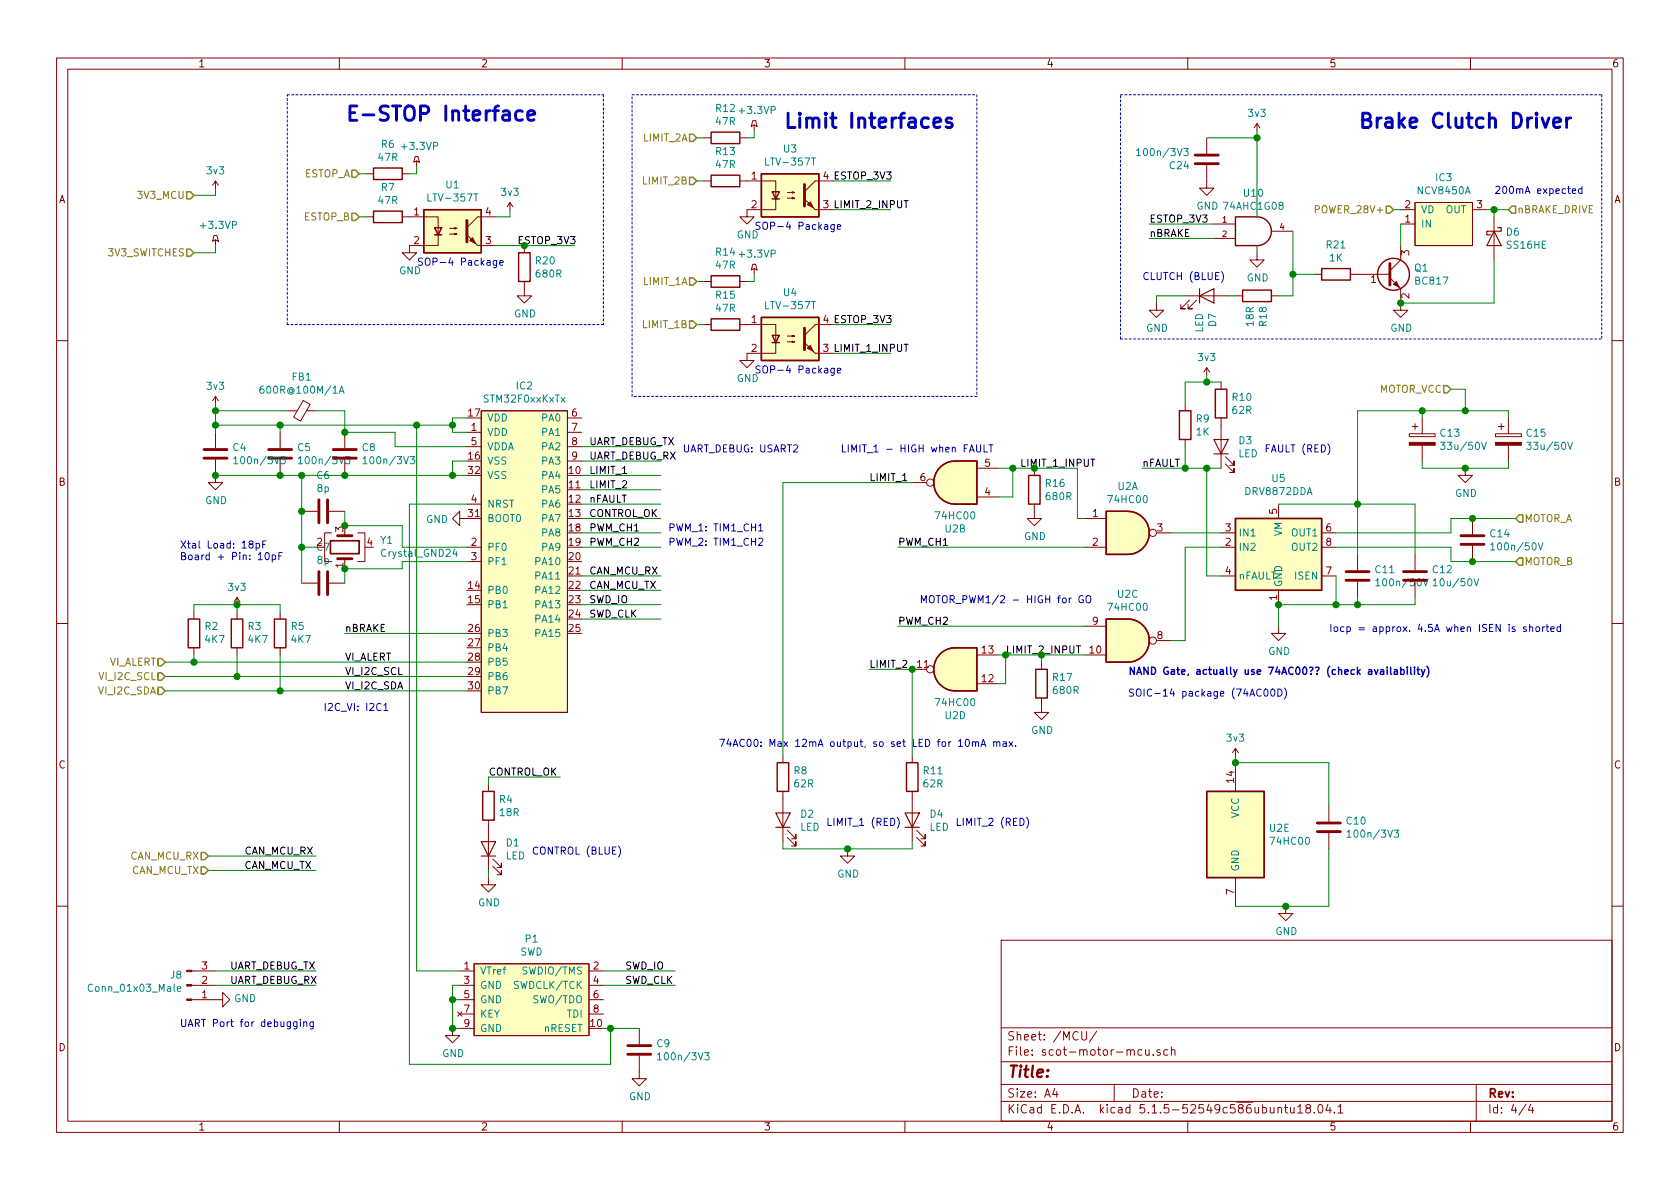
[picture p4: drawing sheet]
EESchema Schematic File Version 4
EELAYER 30 0
EELAYER END
$Descr A4 11693 8268
encoding utf-8
Sheet 4 4
Title ""
Date ""
Rev ""
Comp ""
Comment1 ""
Comment2 ""
Comment3 ""
Comment4 ""
$EndDescr
$Comp
L Driver_Motor:DRV8872DDA U5
U 1 1
P 8900 3800
F 0 "U5" H 8900 4281 50  0000 C CNN
F 1 "DRV8872DDA" H 8900 4190 50  0000 C CNN
F 2 "Package_SO:Texas_HTSOP-8-1EP_3.9x4.9mm_P1.27mm_EP2.95x4.9mm_Mask2.4x3.1mm_ThermalVias" H 9100 3700 50  0001 C CNN
F 3 "http://www.ti.com/lit/ds/symlink/drv8872.pdf" H 8650 4150 50  0001 C CNN
	1    8900 3800
	1    0    0    -1  
$EndComp
Wire Wire Line
	9300 4000 9300 4200
Wire Wire Line
	9300 4200 8900 4200
Text Notes 9250 4400 0    50   ~ 0
Iocp = approx. 4.5A when ISEN is shorted
Text HLabel 10550 3600 2    50   Input ~ 0
MOTOR_A
Text HLabel 10550 3900 2    50   Input ~ 0
MOTOR_B
$Comp
L Device:C C11
U 1 1
P 9450 4000
F 0 "C11" H 9565 4046 50  0000 L CNN
F 1 "100n/50V" H 9565 3955 50  0000 L CNN
F 2 "Capacitor_SMD:C_0603_1608Metric_Pad1.05x0.95mm_HandSolder" H 9488 3850 50  0001 C CNN
F 3 "~" H 9450 4000 50  0001 C CNN
	1    9450 4000
	1    0    0    -1  
$EndComp
$Comp
L Device:C C12
U 1 1
P 9850 4000
F 0 "C12" H 9965 4046 50  0000 L CNN
F 1 "10u/50V" H 9965 3955 50  0000 L CNN
F 2 "Capacitor_SMD:C_1210_3225Metric_Pad1.42x2.65mm_HandSolder" H 9888 3850 50  0001 C CNN
F 3 "~" H 9850 4000 50  0001 C CNN
	1    9850 4000
	1    0    0    -1  
$EndComp
Wire Wire Line
	9850 4150 9850 4200
Wire Wire Line
	9850 4200 9450 4200
Connection ~ 9300 4200
Wire Wire Line
	9450 4150 9450 4200
Connection ~ 9450 4200
Wire Wire Line
	9450 4200 9300 4200
Wire Wire Line
	9450 3850 9450 3500
Wire Wire Line
	9450 3500 9850 3500
Wire Wire Line
	9850 3500 9850 3850
Connection ~ 9450 3500
$Comp
L 74xx:74HC00 U2
U 1 1
P 7850 3700
F 0 "U2" H 7850 4025 50  0000 C CNN
F 1 "74HC00" H 7850 3934 50  0000 C CNN
F 2 "agg:SOIC-14" H 7850 3700 50  0001 C CNN
F 3 "http://www.ti.com/lit/gpn/sn74hc00" H 7850 3700 50  0001 C CNN
	1    7850 3700
	1    0    0    -1  
$EndComp
$Comp
L 74xx:74HC00 U2
U 2 1
P 6650 3350
F 0 "U2" H 6650 3675 50  0000 C CNN
F 1 "74HC00" H 6650 3584 50  0000 C CNN
F 2 "agg:SOIC-14" H 6650 3350 50  0001 C CNN
F 3 "http://www.ti.com/lit/gpn/sn74hc00" H 6650 3350 50  0001 C CNN
	2    6650 3350
	-1   0    0    1   
$EndComp
$Comp
L 74xx:74HC00 U2
U 4 1
P 6650 4650
F 0 "U2" H 6650 4975 50  0000 C CNN
F 1 "74HC00" H 6650 4884 50  0000 C CNN
F 2 "agg:SOIC-14" H 6650 4650 50  0001 C CNN
F 3 "http://www.ti.com/lit/gpn/sn74hc00" H 6650 4650 50  0001 C CNN
	4    6650 4650
	-1   0    0    1   
$EndComp
$Comp
L 74xx:74HC00 U2
U 5 1
P 8600 5800
F 0 "U2" H 8830 5846 50  0000 L CNN
F 1 "74HC00" H 8830 5755 50  0000 L CNN
F 2 "agg:SOIC-14" H 8600 5800 50  0001 C CNN
F 3 "http://www.ti.com/lit/gpn/sn74hc00" H 8600 5800 50  0001 C CNN
	5    8600 5800
	1    0    0    -1  
$EndComp
Wire Wire Line
	8900 4350 8900 4200
Connection ~ 8900 4200
Wire Wire Line
	6950 4750 7000 4750
Wire Wire Line
	7000 4750 7000 4550
Wire Wire Line
	7000 4550 6950 4550
Wire Wire Line
	6950 3450 7050 3450
Wire Wire Line
	7050 3450 7050 3250
Wire Wire Line
	7050 3250 6950 3250
Wire Wire Line
	8150 4450 8250 4450
Wire Wire Line
	8250 3800 8500 3800
Text HLabel 4850 1950 0    50   Input ~ 0
LIMIT_1A
Text HLabel 4850 2250 0    50   Input ~ 0
LIMIT_1B
Connection ~ 7000 4550
Wire Wire Line
	7550 4350 6250 4350
$Comp
L agg-kicad:3v3 #PWR0104
U 1 1
P 8600 5250
F 0 "#PWR0104" H 8600 5360 50  0001 L CNN
F 1 "3v3" H 8600 5373 50  0000 C CNN
F 2 "" H 8600 5250 50  0001 C CNN
F 3 "" H 8600 5250 50  0001 C CNN
	1    8600 5250
	1    0    0    -1  
$EndComp
Wire Wire Line
	8600 5300 8600 5250
$Comp
L Device:C C10
U 1 1
P 9250 5750
F 0 "C10" H 9365 5796 50  0000 L CNN
F 1 "100n/3V3" H 9365 5705 50  0000 L CNN
F 2 "Capacitor_SMD:C_0603_1608Metric_Pad1.05x0.95mm_HandSolder" H 9288 5600 50  0001 C CNN
F 3 "~" H 9250 5750 50  0001 C CNN
	1    9250 5750
	1    0    0    -1  
$EndComp
Wire Wire Line
	9250 5900 9250 6300
Wire Wire Line
	9250 6300 8950 6300
Wire Wire Line
	9250 5600 9250 5300
Wire Wire Line
	9250 5300 8600 5300
Connection ~ 8600 5300
Text HLabel 4850 950  0    50   Input ~ 0
LIMIT_2A
Text HLabel 4850 1250 0    50   Input ~ 0
LIMIT_2B
$Comp
L Device:R R16
U 1 1
P 7200 3400
F 0 "R16" H 7270 3446 50  0000 L CNN
F 1 "680R" H 7270 3355 50  0000 L CNN
F 2 "Resistor_SMD:R_0603_1608Metric_Pad1.05x0.95mm_HandSolder" V 7130 3400 50  0001 C CNN
F 3 "~" H 7200 3400 50  0001 C CNN
	1    7200 3400
	1    0    0    -1  
$EndComp
Wire Wire Line
	7500 3250 7500 3600
Wire Wire Line
	7500 3600 7550 3600
Wire Wire Line
	7500 3250 7200 3250
Wire Wire Line
	7550 3800 6250 3800
Connection ~ 7050 3250
Connection ~ 7200 3250
Text Notes 5850 3150 0    50   ~ 0
LIMIT_1 - HIGH when FAULT
Text Notes 6400 4200 0    50   ~ 0
MOTOR_PWM1/2 - HIGH for GO
$Comp
L Device:CP C13
U 1 1
P 9900 3050
F 0 "C13" H 10018 3096 50  0000 L CNN
F 1 "33u/50V" H 10018 3005 50  0000 L CNN
F 2 "Capacitor_SMD:CP_Elec_8x10.5" H 9938 2900 50  0001 C CNN
F 3 "~" H 9900 3050 50  0001 C CNN
	1    9900 3050
	1    0    0    -1  
$EndComp
$Comp
L Device:CP C15
U 1 1
P 10500 3050
F 0 "C15" H 10618 3096 50  0000 L CNN
F 1 "33u/50V" H 10618 3005 50  0000 L CNN
F 2 "Capacitor_SMD:CP_Elec_8x10.5" H 10538 2900 50  0001 C CNN
F 3 "~" H 10500 3050 50  0001 C CNN
	1    10500 3050
	1    0    0    -1  
$EndComp
Text Notes 7850 4700 0    50   ~ 10
NAND Gate, actually use 74AC00?? (check availability)
$Comp
L agg-kicad:STM32F0xxKxTx IC2
U 1 1
P 3650 3900
F 0 "IC2" H 3650 5125 50  0000 C CNN
F 1 "STM32F0xxKxTx" H 3650 5034 50  0000 C CNN
F 2 "agg:LQFP-32" H 3350 2700 50  0001 L CNN
F 3 "http://www.st.com/web/en/resource/technical/document/datasheet/DM00088500.pdf" H 3350 2600 50  0001 L CNN
F 4 "2432085" H 3350 2500 50  0001 L CNN "Farnell"
	1    3650 3900
	1    0    0    -1  
$EndComp
Text HLabel 2500 1500 0    50   Input ~ 0
ESTOP_B
Text Label 3600 1700 0    50   ~ 0
ESTOP_3V3
Wire Wire Line
	3450 1700 3650 1700
Text HLabel 2500 1200 0    50   Input ~ 0
ESTOP_A
Wire Wire Line
	8250 3800 8250 4450
$Comp
L Device:Crystal_GND24 Y1
U 1 1
P 2400 3800
F 0 "Y1" V 2446 3556 50  0000 R CNN
F 1 "Crystal_GND24" V 2355 3556 50  0000 R CNN
F 2 "Crystal:Crystal_SMD_Abracon_ABM8G-4Pin_3.2x2.5mm" H 2400 3800 50  0001 C CNN
F 3 "~" H 2400 3800 50  0001 C CNN
	1    2400 3800
	0    -1   -1   0   
$EndComp
$Comp
L Device:C C6
U 1 1
P 2250 3550
F 0 "C6" V 1998 3550 50  0000 C CNN
F 1 "8p" V 2089 3550 50  0000 C CNN
F 2 "Capacitor_SMD:C_0603_1608Metric_Pad1.05x0.95mm_HandSolder" H 2288 3400 50  0001 C CNN
F 3 "~" H 2250 3550 50  0001 C CNN
	1    2250 3550
	0    1    1    0   
$EndComp
$Comp
L Device:C C7
U 1 1
P 2250 4050
F 0 "C7" V 1998 4050 50  0000 C CNN
F 1 "8p" V 2089 4050 50  0000 C CNN
F 2 "Capacitor_SMD:C_0603_1608Metric_Pad1.05x0.95mm_HandSolder" H 2288 3900 50  0001 C CNN
F 3 "~" H 2250 4050 50  0001 C CNN
	1    2250 4050
	0    1    1    0   
$EndComp
Wire Wire Line
	2400 3650 2400 3550
Wire Wire Line
	2400 3950 2400 4050
Wire Wire Line
	2100 4050 2100 3800
Wire Wire Line
	2200 3800 2100 3800
Connection ~ 2100 3800
Wire Wire Line
	2100 3800 2100 3550
Wire Wire Line
	2400 3650 2800 3650
Wire Wire Line
	2800 3650 2800 3800
Wire Wire Line
	2800 3800 3250 3800
Connection ~ 2400 3650
Wire Wire Line
	3250 3900 2800 3900
Wire Wire Line
	2800 3900 2800 3950
Wire Wire Line
	2800 3950 2400 3950
Connection ~ 2400 3950
$Comp
L power:GND #PWR0108
U 1 1
P 3250 3600
F 0 "#PWR0108" H 3250 3350 50  0001 C CNN
F 1 "GND" V 3255 3472 50  0000 R CNN
F 2 "" H 3250 3600 50  0001 C CNN
F 3 "" H 3250 3600 50  0001 C CNN
	1    3250 3600
	0    1    1    0   
$EndComp
$Comp
L Device:R R9
U 1 1
P 8250 2950
F 0 "R9" H 8320 2996 50  0000 L CNN
F 1 "1K" H 8320 2905 50  0000 L CNN
F 2 "Resistor_SMD:R_0603_1608Metric_Pad1.05x0.95mm_HandSolder" V 8180 2950 50  0001 C CNN
F 3 "~" H 8250 2950 50  0001 C CNN
	1    8250 2950
	1    0    0    -1  
$EndComp
$Comp
L Device:R R10
U 1 1
P 8500 2800
F 0 "R10" H 8570 2846 50  0000 L CNN
F 1 "62R" H 8570 2755 50  0000 L CNN
F 2 "Resistor_SMD:R_0805_2012Metric_Pad1.15x1.40mm_HandSolder" V 8430 2800 50  0001 C CNN
F 3 "~" H 8500 2800 50  0001 C CNN
	1    8500 2800
	1    0    0    -1  
$EndComp
Text Notes 8800 3150 0    50   ~ 0
FAULT (RED)
$Comp
L Device:LED D3
U 1 1
P 8500 3100
F 0 "D3" V 8539 2983 50  0000 R CNN
F 1 "LED" V 8448 2983 50  0000 R CNN
F 2 "LED_SMD:LED_1210_3225Metric_Pad1.42x2.65mm_HandSolder" H 8500 3100 50  0001 C CNN
F 3 "~" H 8500 3100 50  0001 C CNN
	1    8500 3100
	0    -1   -1   0   
$EndComp
Wire Wire Line
	8250 3250 8250 3100
Wire Wire Line
	8250 3250 8400 3250
Wire Wire Line
	8500 2650 8400 2650
Wire Wire Line
	8250 2650 8250 2800
Connection ~ 8400 3250
Wire Wire Line
	8400 3250 8500 3250
$Comp
L Device:R R11
U 1 1
P 6350 5400
F 0 "R11" H 6420 5446 50  0000 L CNN
F 1 "62R" H 6420 5355 50  0000 L CNN
F 2 "Resistor_SMD:R_0805_2012Metric_Pad1.15x1.40mm_HandSolder" V 6280 5400 50  0001 C CNN
F 3 "~" H 6350 5400 50  0001 C CNN
	1    6350 5400
	1    0    0    -1  
$EndComp
Text Notes 6650 5750 0    50   ~ 0
LIMIT_2 (RED)
$Comp
L Device:LED D4
U 1 1
P 6350 5700
F 0 "D4" V 6389 5583 50  0000 R CNN
F 1 "LED" V 6298 5583 50  0000 R CNN
F 2 "LED_SMD:LED_1210_3225Metric_Pad1.42x2.65mm_HandSolder" H 6350 5700 50  0001 C CNN
F 3 "~" H 6350 5700 50  0001 C CNN
	1    6350 5700
	0    -1   -1   0   
$EndComp
$Comp
L Device:R R8
U 1 1
P 5450 5400
F 0 "R8" H 5520 5446 50  0000 L CNN
F 1 "62R" H 5520 5355 50  0000 L CNN
F 2 "Resistor_SMD:R_0805_2012Metric_Pad1.15x1.40mm_HandSolder" V 5380 5400 50  0001 C CNN
F 3 "~" H 5450 5400 50  0001 C CNN
	1    5450 5400
	1    0    0    -1  
$EndComp
Text Notes 5750 5750 0    50   ~ 0
LIMIT_1 (RED)
$Comp
L Device:LED D2
U 1 1
P 5450 5700
F 0 "D2" V 5489 5583 50  0000 R CNN
F 1 "LED" V 5398 5583 50  0000 R CNN
F 2 "LED_SMD:LED_1210_3225Metric_Pad1.42x2.65mm_HandSolder" H 5450 5700 50  0001 C CNN
F 3 "~" H 5450 5700 50  0001 C CNN
	1    5450 5700
	0    -1   -1   0   
$EndComp
$Comp
L Device:C C8
U 1 1
P 2400 3150
F 0 "C8" H 2515 3196 50  0000 L CNN
F 1 "100n/3V3" H 2515 3105 50  0000 L CNN
F 2 "Capacitor_SMD:C_0603_1608Metric_Pad1.05x0.95mm_HandSolder" H 2438 3000 50  0001 C CNN
F 3 "~" H 2400 3150 50  0001 C CNN
	1    2400 3150
	1    0    0    -1  
$EndComp
$Comp
L Device:C C5
U 1 1
P 1950 3150
F 0 "C5" H 2065 3196 50  0000 L CNN
F 1 "100n/3V3" H 2065 3105 50  0000 L CNN
F 2 "Capacitor_SMD:C_0603_1608Metric_Pad1.05x0.95mm_HandSolder" H 1988 3000 50  0001 C CNN
F 3 "~" H 1950 3150 50  0001 C CNN
	1    1950 3150
	1    0    0    -1  
$EndComp
$Comp
L Device:C C4
U 1 1
P 1500 3150
F 0 "C4" H 1615 3196 50  0000 L CNN
F 1 "100n/3V3" H 1615 3105 50  0000 L CNN
F 2 "Capacitor_SMD:C_0603_1608Metric_Pad1.05x0.95mm_HandSolder" H 1538 3000 50  0001 C CNN
F 3 "~" H 1500 3150 50  0001 C CNN
	1    1500 3150
	1    0    0    -1  
$EndComp
Wire Wire Line
	3250 3300 3150 3300
Connection ~ 1950 3300
Wire Wire Line
	1950 3300 1500 3300
Connection ~ 2400 3300
Wire Wire Line
	2400 3300 2100 3300
Wire Wire Line
	3250 3200 3150 3200
Wire Wire Line
	3150 3200 3150 3300
Connection ~ 3150 3300
Wire Wire Line
	3150 3300 2400 3300
Wire Wire Line
	3250 2900 3150 2900
Wire Wire Line
	3150 2900 3150 2950
Wire Wire Line
	3150 3000 3250 3000
$Comp
L agg-kicad:SWD P1
U 1 1
P 3700 6950
F 0 "P1" H 3700 7375 50  0000 C CNN
F 1 "SWD" H 3700 7284 50  0000 C CNN
F 2 "agg:FTSH-105-01-F-D-K" H 3300 6550 50  0001 L CNN
F 3 "" H 4050 6750 50  0001 C CNN
F 4 "FTSH-105-01-F-D-K" H 3300 6450 50  0001 L CNN "Toby"
	1    3700 6950
	1    0    0    -1  
$EndComp
$Comp
L Device:C C9
U 1 1
P 4450 7300
F 0 "C9" H 4565 7346 50  0000 L CNN
F 1 "100n/3V3" H 4565 7255 50  0000 L CNN
F 2 "Capacitor_SMD:C_0603_1608Metric_Pad1.05x0.95mm_HandSolder" H 4488 7150 50  0001 C CNN
F 3 "~" H 4450 7300 50  0001 C CNN
	1    4450 7300
	1    0    0    -1  
$EndComp
$Comp
L power:GND #PWR0109
U 1 1
P 4450 7450
F 0 "#PWR0109" H 4450 7200 50  0001 C CNN
F 1 "GND" H 4455 7277 50  0000 C CNN
F 2 "" H 4450 7450 50  0001 C CNN
F 3 "" H 4450 7450 50  0001 C CNN
	1    4450 7450
	1    0    0    -1  
$EndComp
Wire Wire Line
	4450 7150 4250 7150
Wire Wire Line
	3200 7150 3150 7150
Wire Wire Line
	3150 7150 3150 6950
Wire Wire Line
	3150 6850 3200 6850
Wire Wire Line
	3200 6950 3150 6950
Connection ~ 3150 6950
Wire Wire Line
	3150 6950 3150 6850
$Comp
L power:GND #PWR0110
U 1 1
P 3150 7150
F 0 "#PWR0110" H 3150 6900 50  0001 C CNN
F 1 "GND" H 3155 6977 50  0000 C CNN
F 2 "" H 3150 7150 50  0001 C CNN
F 3 "" H 3150 7150 50  0001 C CNN
	1    3150 7150
	1    0    0    -1  
$EndComp
Connection ~ 3150 7150
Wire Wire Line
	4250 7150 4250 7400
Wire Wire Line
	4250 7400 2850 7400
Wire Wire Line
	2850 7400 2850 3500
Wire Wire Line
	2850 3500 3250 3500
Connection ~ 4250 7150
Wire Wire Line
	4250 7150 4200 7150
Wire Wire Line
	3200 6750 2900 6750
Wire Wire Line
	2900 6750 2900 2950
Wire Wire Line
	2900 2950 3150 2950
Connection ~ 3150 2950
Wire Wire Line
	3150 2950 3150 3000
Wire Wire Line
	1950 2950 1950 3000
Wire Wire Line
	1950 2950 1500 2950
Wire Wire Line
	1500 2950 1500 3000
Connection ~ 1950 2950
Wire Wire Line
	1950 2950 2900 2950
Connection ~ 2900 2950
Wire Wire Line
	3250 3100 2750 3100
Wire Wire Line
	2750 3100 2750 3000
Wire Wire Line
	2750 3000 2400 3000
Wire Wire Line
	1500 2800 1500 2850
Connection ~ 1500 2950
$Comp
L agg-kicad:3v3 #PWR0111
U 1 1
P 1500 2800
F 0 "#PWR0111" H 1500 2910 50  0001 L CNN
F 1 "3v3" H 1500 2923 50  0000 C CNN
F 2 "" H 1500 2800 50  0001 C CNN
F 3 "" H 1500 2800 50  0001 C CNN
	1    1500 2800
	1    0    0    -1  
$EndComp
Wire Wire Line
	4200 6750 4700 6750
Wire Wire Line
	4200 6850 4700 6850
Text Label 4350 6750 0    50   ~ 0
SWD_IO
Text Label 4350 6850 0    50   ~ 0
SWD_CLK
$Comp
L Connector:Conn_01x03_Male J8
U 1 1
P 1300 6850
F 0 "J8" H 1272 6782 50  0000 R CNN
F 1 "Conn_01x03_Male" H 1272 6873 50  0000 R CNN
F 2 "Connector_PinHeader_2.54mm:PinHeader_1x03_P2.54mm_Vertical" H 1300 6850 50  0001 C CNN
F 3 "~" H 1300 6850 50  0001 C CNN
	1    1300 6850
	1    0    0    1   
$EndComp
$Comp
L power:GND #PWR0112
U 1 1
P 1500 6950
F 0 "#PWR0112" H 1500 6700 50  0001 C CNN
F 1 "GND" V 1505 6822 50  0000 R CNN
F 2 "" H 1500 6950 50  0001 C CNN
F 3 "" H 1500 6950 50  0001 C CNN
	1    1500 6950
	0    -1   -1   0   
$EndComp
Wire Wire Line
	1500 6850 2200 6850
Text Label 1600 6850 0    50   ~ 0
UART_DEBUG_RX
Wire Wire Line
	1500 6750 2200 6750
Text Label 1600 6750 0    50   ~ 0
UART_DEBUG_TX
Text Notes 1250 7150 0    50   ~ 0
UART Port for debugging
Wire Wire Line
	10500 3250 10500 3200
Wire Wire Line
	9900 3250 9900 3200
Wire Wire Line
	9900 2900 9900 2850
Wire Wire Line
	10500 2900 10500 2850
Wire Wire Line
	6350 4650 6050 4650
Wire Wire Line
	8400 3250 8400 4000
Wire Wire Line
	5450 5850 5450 5900
Wire Wire Line
	6350 5900 6350 5850
$Comp
L power:GND #PWR0113
U 1 1
P 5900 5900
F 0 "#PWR0113" H 5900 5650 50  0001 C CNN
F 1 "GND" H 5905 5727 50  0000 C CNN
F 2 "" H 5900 5900 50  0001 C CNN
F 3 "" H 5900 5900 50  0001 C CNN
	1    5900 5900
	1    0    0    -1  
$EndComp
$Comp
L Device:R R17
U 1 1
P 7250 4750
F 0 "R17" H 7320 4796 50  0000 L CNN
F 1 "680R" H 7320 4705 50  0000 L CNN
F 2 "Resistor_SMD:R_0603_1608Metric_Pad1.05x0.95mm_HandSolder" V 7180 4750 50  0001 C CNN
F 3 "~" H 7250 4750 50  0001 C CNN
	1    7250 4750
	1    0    0    -1  
$EndComp
$Comp
L power:GND #PWR0114
U 1 1
P 7250 4900
F 0 "#PWR0114" H 7250 4650 50  0001 C CNN
F 1 "GND" H 7255 4727 50  0000 C CNN
F 2 "" H 7250 4900 50  0001 C CNN
F 3 "" H 7250 4900 50  0001 C CNN
	1    7250 4900
	1    0    0    -1  
$EndComp
Wire Wire Line
	9900 3250 10200 3250
$Comp
L power:GND #PWR0115
U 1 1
P 7200 3550
F 0 "#PWR0115" H 7200 3300 50  0001 C CNN
F 1 "GND" H 7205 3377 50  0000 C CNN
F 2 "" H 7200 3550 50  0001 C CNN
F 3 "" H 7200 3550 50  0001 C CNN
	1    7200 3550
	1    0    0    -1  
$EndComp
$Comp
L power:GND #PWR0116
U 1 1
P 8900 4350
F 0 "#PWR0116" H 8900 4100 50  0001 C CNN
F 1 "GND" H 8905 4177 50  0000 C CNN
F 2 "" H 8900 4350 50  0001 C CNN
F 3 "" H 8900 4350 50  0001 C CNN
	1    8900 4350
	1    0    0    -1  
$EndComp
$Comp
L power:GND #PWR0117
U 1 1
P 10200 3250
F 0 "#PWR0117" H 10200 3000 50  0001 C CNN
F 1 "GND" H 10205 3077 50  0000 C CNN
F 2 "" H 10200 3250 50  0001 C CNN
F 3 "" H 10200 3250 50  0001 C CNN
	1    10200 3250
	1    0    0    -1  
$EndComp
Connection ~ 10200 3250
Wire Wire Line
	10200 3250 10500 3250
Wire Wire Line
	4050 4000 4600 4000
Wire Wire Line
	4050 4100 4600 4100
Text Label 4100 4000 0    50   ~ 0
CAN_MCU_RX
Text Label 4100 4100 0    50   ~ 0
CAN_MCU_TX
Wire Wire Line
	4050 4300 4600 4300
Wire Wire Line
	4050 4200 4600 4200
Text Label 4100 4200 0    50   ~ 0
SWD_IO
Text Label 4100 4300 0    50   ~ 0
SWD_CLK
Wire Wire Line
	4050 3800 4600 3800
Text Label 2400 4700 0    50   ~ 0
VI_I2C_SCL
Text Label 2400 4800 0    50   ~ 0
VI_I2C_SDA
Wire Wire Line
	4050 3700 4600 3700
Text Label 4100 3700 0    50   ~ 0
PWM_CH1
Text Label 4100 3800 0    50   ~ 0
PWM_CH2
Text Label 6250 3800 0    50   ~ 0
PWM_CH1
Text Label 6250 4350 0    50   ~ 0
PWM_CH2
Wire Wire Line
	4050 3100 4600 3100
Wire Wire Line
	4050 3200 4600 3200
Text Label 4100 3100 0    50   ~ 0
UART_DEBUG_TX
Text Label 4100 3200 0    50   ~ 0
UART_DEBUG_RX
Text Label 6050 3350 0    50   ~ 0
LIMIT_1
Text Label 6050 4650 0    50   ~ 0
LIMIT_2
Text Label 7950 3250 0    50   ~ 0
nFAULT
$Comp
L agg-kicad:3v3 #PWR0118
U 1 1
P 8400 2600
F 0 "#PWR0118" H 8400 2710 50  0001 L CNN
F 1 "3v3" H 8400 2723 50  0000 C CNN
F 2 "" H 8400 2600 50  0001 C CNN
F 3 "" H 8400 2600 50  0001 C CNN
	1    8400 2600
	1    0    0    -1  
$EndComp
Connection ~ 8400 2650
Wire Wire Line
	8400 2650 8250 2650
$Comp
L Device:Ferrite_Bead_Small FB1
U 1 1
P 2100 2850
F 0 "FB1" V 1863 2850 50  0000 C CNN
F 1 "600R@100M/1A" V 1954 2850 50  0000 C CNN
F 2 "Inductor_SMD:L_0805_2012Metric_Pad1.15x1.40mm_HandSolder" V 2030 2850 50  0001 C CNN
F 3 "~" H 2100 2850 50  0001 C CNN
	1    2100 2850
	0    1    1    0   
$EndComp
Wire Wire Line
	2000 2850 1500 2850
Connection ~ 1500 2850
Wire Wire Line
	1500 2850 1500 2950
Wire Wire Line
	2200 2850 2400 2850
Wire Wire Line
	2400 2850 2400 3000
Connection ~ 2400 3000
$Comp
L Device:R R4
U 1 1
P 3400 5600
F 0 "R4" H 3470 5646 50  0000 L CNN
F 1 "18R" H 3470 5555 50  0000 L CNN
F 2 "Resistor_SMD:R_0805_2012Metric_Pad1.15x1.40mm_HandSolder" V 3330 5600 50  0001 C CNN
F 3 "~" H 3400 5600 50  0001 C CNN
	1    3400 5600
	1    0    0    -1  
$EndComp
Text Notes 3700 5950 0    50   ~ 0
CONTROL (BLUE)
$Comp
L Device:LED D1
U 1 1
P 3400 5900
F 0 "D1" V 3439 5783 50  0000 R CNN
F 1 "LED" V 3348 5783 50  0000 R CNN
F 2 "LED_SMD:LED_1210_3225Metric_Pad1.42x2.65mm_HandSolder" H 3400 5900 50  0001 C CNN
F 3 "~" H 3400 5900 50  0001 C CNN
	1    3400 5900
	0    -1   -1   0   
$EndComp
Wire Wire Line
	3400 6050 3400 6100
Wire Wire Line
	3400 5450 3400 5400
Wire Wire Line
	3400 5400 3900 5400
Text Label 3400 5400 0    50   ~ 0
CONTROL_OK
Wire Wire Line
	4050 3600 4600 3600
Text Label 4100 3600 0    50   ~ 0
CONTROL_OK
Wire Wire Line
	4050 3500 4600 3500
Wire Wire Line
	4050 3400 4600 3400
Wire Wire Line
	4050 3300 4600 3300
Text Label 4100 3300 0    50   ~ 0
LIMIT_1
Text Label 4100 3400 0    50   ~ 0
LIMIT_2
Text Label 4100 3500 0    50   ~ 0
nFAULT
$Comp
L Device:R R12
U 1 1
P 5050 950
F 0 "R12" V 4843 950 50  0000 C CNN
F 1 "47R" V 4934 950 50  0000 C CNN
F 2 "Resistor_SMD:R_0805_2012Metric_Pad1.15x1.40mm_HandSolder" V 4980 950 50  0001 C CNN
F 3 "~" H 5050 950 50  0001 C CNN
	1    5050 950 
	0    1    1    0   
$EndComp
$Comp
L Device:R R13
U 1 1
P 5050 1250
F 0 "R13" V 4843 1250 50  0000 C CNN
F 1 "47R" V 4934 1250 50  0000 C CNN
F 2 "Resistor_SMD:R_0805_2012Metric_Pad1.15x1.40mm_HandSolder" V 4980 1250 50  0001 C CNN
F 3 "~" H 5050 1250 50  0001 C CNN
	1    5050 1250
	0    1    1    0   
$EndComp
$Comp
L Isolator:LTV-357T U1
U 1 1
P 3150 1600
F 0 "U1" H 3150 1925 50  0000 C CNN
F 1 "LTV-357T" H 3150 1834 50  0000 C CNN
F 2 "Package_SO:SO-4_4.4x3.6mm_P2.54mm" H 2950 1400 50  0001 L CIN
F 3 "https://www.buerklin.com/medias/sys_master/download/download/h91/ha0/8892020588574.pdf" H 3150 1600 50  0001 L CNN
	1    3150 1600
	1    0    0    -1  
$EndComp
Wire Wire Line
	5250 900  5250 950 
Wire Wire Line
	5250 950  5200 950 
Wire Wire Line
	2500 1200 2550 1200
Wire Wire Line
	2550 1500 2500 1500
Wire Wire Line
	3550 1450 3550 1500
Wire Wire Line
	3550 1500 3450 1500
$Comp
L Isolator:LTV-357T U3
U 1 1
P 5500 1350
F 0 "U3" H 5500 1675 50  0000 C CNN
F 1 "LTV-357T" H 5500 1584 50  0000 C CNN
F 2 "Package_SO:SO-4_4.4x3.6mm_P2.54mm" H 5300 1150 50  0001 L CIN
F 3 "https://www.buerklin.com/medias/sys_master/download/download/h91/ha0/8892020588574.pdf" H 5500 1350 50  0001 L CNN
	1    5500 1350
	1    0    0    -1  
$EndComp
$Comp
L Device:R R6
U 1 1
P 2700 1200
F 0 "R6" V 2493 1200 50  0000 C CNN
F 1 "47R" V 2584 1200 50  0000 C CNN
F 2 "Resistor_SMD:R_0805_2012Metric_Pad1.15x1.40mm_HandSolder" V 2630 1200 50  0001 C CNN
F 3 "~" H 2700 1200 50  0001 C CNN
	1    2700 1200
	0    1    1    0   
$EndComp
$Comp
L Device:R R7
U 1 1
P 2700 1500
F 0 "R7" V 2493 1500 50  0000 C CNN
F 1 "47R" V 2584 1500 50  0000 C CNN
F 2 "Resistor_SMD:R_0805_2012Metric_Pad1.15x1.40mm_HandSolder" V 2630 1500 50  0001 C CNN
F 3 "~" H 2700 1500 50  0001 C CNN
	1    2700 1500
	0    1    1    0   
$EndComp
$Comp
L agg-kicad:3v3 #PWR0120
U 1 1
P 3550 1450
F 0 "#PWR0120" H 3550 1560 50  0001 L CNN
F 1 "3v3" H 3550 1573 50  0000 C CNN
F 2 "" H 3550 1450 50  0001 C CNN
F 3 "" H 3550 1450 50  0001 C CNN
	1    3550 1450
	1    0    0    -1  
$EndComp
Wire Wire Line
	2900 1150 2900 1200
Wire Wire Line
	2900 1200 2850 1200
Wire Wire Line
	4850 950  4900 950 
Wire Wire Line
	4900 1250 4850 1250
Wire Wire Line
	5800 1250 6200 1250
Text Label 5800 1250 0    50   ~ 0
ESTOP_3V3
Text Label 5800 1450 0    50   ~ 0
LIMIT_2_INPUT
Wire Wire Line
	5800 1450 6200 1450
Text Label 7100 3250 0    50   ~ 0
LIMIT_1_INPUT
Text Label 7000 4550 0    50   ~ 0
LIMIT_2_INPUT
$Comp
L Device:R R14
U 1 1
P 5050 1950
F 0 "R14" V 4843 1950 50  0000 C CNN
F 1 "47R" V 4934 1950 50  0000 C CNN
F 2 "Resistor_SMD:R_0805_2012Metric_Pad1.15x1.40mm_HandSolder" V 4980 1950 50  0001 C CNN
F 3 "~" H 5050 1950 50  0001 C CNN
	1    5050 1950
	0    1    1    0   
$EndComp
$Comp
L Device:R R15
U 1 1
P 5050 2250
F 0 "R15" V 4843 2250 50  0000 C CNN
F 1 "47R" V 4934 2250 50  0000 C CNN
F 2 "Resistor_SMD:R_0805_2012Metric_Pad1.15x1.40mm_HandSolder" V 4980 2250 50  0001 C CNN
F 3 "~" H 5050 2250 50  0001 C CNN
	1    5050 2250
	0    1    1    0   
$EndComp
Wire Wire Line
	5250 1900 5250 1950
Wire Wire Line
	5250 1950 5200 1950
Wire Wire Line
	4850 1950 4900 1950
Wire Wire Line
	4900 2250 4850 2250
Wire Wire Line
	5800 2250 6200 2250
Text Label 5800 2250 0    50   ~ 0
ESTOP_3V3
Text Label 5800 2450 0    50   ~ 0
LIMIT_1_INPUT
Wire Wire Line
	5800 2450 6200 2450
$Comp
L Isolator:LTV-357T U4
U 1 1
P 5500 2350
F 0 "U4" H 5500 2675 50  0000 C CNN
F 1 "LTV-357T" H 5500 2584 50  0000 C CNN
F 2 "Package_SO:SO-4_4.4x3.6mm_P2.54mm" H 5300 2150 50  0001 L CIN
F 3 "https://www.buerklin.com/medias/sys_master/download/download/h91/ha0/8892020588574.pdf" H 5500 2350 50  0001 L CNN
	1    5500 2350
	1    0    0    -1  
$EndComp
Wire Wire Line
	7000 4550 7250 4550
Text Notes 2900 1850 0    50   ~ 0
SOP-4 Package
Text Notes 5250 1600 0    50   ~ 0
SOP-4 Package
Text Notes 5250 2600 0    50   ~ 0
SOP-4 Package
Text HLabel 1150 4700 0    50   Input ~ 0
VI_I2C_SCL
Text HLabel 1150 4800 0    50   Input ~ 0
VI_I2C_SDA
$Comp
L Device:R R2
U 1 1
P 1350 4400
F 0 "R2" H 1280 4354 50  0000 R CNN
F 1 "4K7" H 1280 4445 50  0000 R CNN
F 2 "Resistor_SMD:R_0603_1608Metric_Pad1.05x0.95mm_HandSolder" V 1280 4400 50  0001 C CNN
F 3 "~" H 1350 4400 50  0001 C CNN
	1    1350 4400
	-1   0    0    1   
$EndComp
$Comp
L Device:R R3
U 1 1
P 1650 4400
F 0 "R3" H 1580 4354 50  0000 R CNN
F 1 "4K7" H 1580 4445 50  0000 R CNN
F 2 "Resistor_SMD:R_0603_1608Metric_Pad1.05x0.95mm_HandSolder" V 1580 4400 50  0001 C CNN
F 3 "~" H 1650 4400 50  0001 C CNN
	1    1650 4400
	-1   0    0    1   
$EndComp
Wire Wire Line
	1650 4250 1650 4200
Wire Wire Line
	1350 4200 1350 4250
$Comp
L agg-kicad:3v3 #PWR0122
U 1 1
P 1650 4200
F 0 "#PWR0122" H 1650 4310 50  0001 L CNN
F 1 "3v3" H 1650 4323 50  0000 C CNN
F 2 "" H 1650 4200 50  0001 C CNN
F 3 "" H 1650 4200 50  0001 C CNN
	1    1650 4200
	1    0    0    -1  
$EndComp
$Comp
L agg-kicad:3v3 #PWR0123
U 1 1
P 1500 1300
F 0 "#PWR0123" H 1500 1410 50  0001 L CNN
F 1 "3v3" H 1500 1423 50  0000 C CNN
F 2 "" H 1500 1300 50  0001 C CNN
F 3 "" H 1500 1300 50  0001 C CNN
	1    1500 1300
	1    0    0    -1  
$EndComp
Text HLabel 1350 1350 0    50   Input ~ 0
3V3_MCU
Wire Wire Line
	1350 1350 1500 1350
Wire Wire Line
	1500 1350 1500 1300
Text Label 2400 4600 0    50   ~ 0
VI_ALERT
Text HLabel 1150 4600 0    50   Input ~ 0
VI_ALERT
$Comp
L Device:R R5
U 1 1
P 1950 4400
F 0 "R5" H 1880 4354 50  0000 R CNN
F 1 "4K7" H 1880 4445 50  0000 R CNN
F 2 "Resistor_SMD:R_0603_1608Metric_Pad1.05x0.95mm_HandSolder" V 1880 4400 50  0001 C CNN
F 3 "~" H 1950 4400 50  0001 C CNN
	1    1950 4400
	-1   0    0    1   
$EndComp
Wire Wire Line
	1650 4200 1950 4200
Wire Wire Line
	1950 4200 1950 4250
Connection ~ 1650 4200
Text HLabel 10100 2700 0    50   Input ~ 0
MOTOR_VCC
Text Notes 2250 4950 0    50   ~ 0
I2C_VI: I2C1
Text Notes 4750 3150 0    50   ~ 0
UART_DEBUG: USART2
Text Notes 4650 3700 0    50   ~ 0
PWM_1: TIM1_CH1
Text Notes 4650 3800 0    50   ~ 0
PWM_2: TIM1_CH2
Text Notes 5000 5200 0    50   ~ 0
74AC00: Max 12mA output, so set LED for 10mA max.
Text Notes 7850 4850 0    50   ~ 0
SOIC-14 package (74AC00D)
$Comp
L power:GND #PWR0125
U 1 1
P 8950 6300
F 0 "#PWR0125" H 8950 6050 50  0001 C CNN
F 1 "GND" H 8955 6127 50  0000 C CNN
F 2 "" H 8950 6300 50  0001 C CNN
F 3 "" H 8950 6300 50  0001 C CNN
	1    8950 6300
	1    0    0    -1  
$EndComp
Connection ~ 8950 6300
Wire Wire Line
	8950 6300 8600 6300
$Comp
L power:GND #PWR0126
U 1 1
P 5200 2450
F 0 "#PWR0126" H 5200 2200 50  0001 C CNN
F 1 "GND" H 5205 2277 50  0000 C CNN
F 2 "" H 5200 2450 50  0001 C CNN
F 3 "" H 5200 2450 50  0001 C CNN
	1    5200 2450
	1    0    0    -1  
$EndComp
$Comp
L power:GND #PWR0127
U 1 1
P 5200 1450
F 0 "#PWR0127" H 5200 1200 50  0001 C CNN
F 1 "GND" H 5205 1277 50  0000 C CNN
F 2 "" H 5200 1450 50  0001 C CNN
F 3 "" H 5200 1450 50  0001 C CNN
	1    5200 1450
	1    0    0    -1  
$EndComp
$Comp
L power:GND #PWR0128
U 1 1
P 2850 1700
F 0 "#PWR0128" H 2850 1450 50  0001 C CNN
F 1 "GND" H 2855 1527 50  0000 C CNN
F 2 "" H 2850 1700 50  0001 C CNN
F 3 "" H 2850 1700 50  0001 C CNN
	1    2850 1700
	1    0    0    -1  
$EndComp
$Comp
L power:GND #PWR0129
U 1 1
P 1500 3300
F 0 "#PWR0129" H 1500 3050 50  0001 C CNN
F 1 "GND" H 1505 3127 50  0000 C CNN
F 2 "" H 1500 3300 50  0001 C CNN
F 3 "" H 1500 3300 50  0001 C CNN
	1    1500 3300
	1    0    0    -1  
$EndComp
Connection ~ 1500 3300
Text HLabel 1450 5950 0    50   Input ~ 0
CAN_MCU_RX
Text HLabel 1450 6050 0    50   Input ~ 0
CAN_MCU_TX
Wire Wire Line
	1450 5950 2200 5950
Wire Wire Line
	1450 6050 2200 6050
Text Label 1700 5950 0    50   ~ 0
CAN_MCU_RX
Text Label 1700 6050 0    50   ~ 0
CAN_MCU_TX
Wire Wire Line
	10100 3600 10100 3700
Wire Wire Line
	10100 3700 9300 3700
Wire Wire Line
	10100 3600 10250 3600
$Comp
L Device:C C14
U 1 1
P 10250 3750
F 0 "C14" H 10365 3796 50  0000 L CNN
F 1 "100n/50V" H 10365 3705 50  0000 L CNN
F 2 "Capacitor_SMD:C_0603_1608Metric_Pad1.05x0.95mm_HandSolder" H 10288 3600 50  0001 C CNN
F 3 "~" H 10250 3750 50  0001 C CNN
	1    10250 3750
	1    0    0    -1  
$EndComp
Connection ~ 10250 3600
Wire Wire Line
	10250 3600 10550 3600
Wire Wire Line
	10100 3800 9300 3800
Wire Wire Line
	10100 3900 10250 3900
Wire Wire Line
	10100 3800 10100 3900
Connection ~ 10250 3900
Wire Wire Line
	10250 3900 10550 3900
$Comp
L agg-kicad:NCV8450A IC3
U 1 1
P 10050 1550
F 0 "IC3" H 10050 1875 50  0000 C CNN
F 1 "NCV8450A" H 10050 1784 50  0000 C CNN
F 2 "Package_TO_SOT_SMD:SOT-223-3_TabPin2" H 9850 1250 50  0001 L CNN
F 3 "https://www.onsemi.com/pub/Collateral/NCV8450-D.PDF" H 9850 1150 50  0001 L CNN
F 4 "863-NCV8450ASTT3G" H 9850 1050 50  0001 L CNN "Mouser"
	1    10050 1550
	1    0    0    -1  
$EndComp
Text HLabel 9700 1450 0    50   Input ~ 0
POWER_28V+
Wire Wire Line
	9750 1450 9700 1450
Text HLabel 10500 1450 2    50   Input ~ 0
nBRAKE_DRIVE
Wire Wire Line
	10500 1450 10400 1450
$Comp
L Transistor_BJT:BC817 Q1
U 1 1
P 9650 1900
F 0 "Q1" H 9841 1946 50  0000 L CNN
F 1 "BC817" H 9841 1855 50  0000 L CNN
F 2 "Package_TO_SOT_SMD:SOT-23" H 9850 1825 50  0001 L CIN
F 3 "http://www.fairchildsemi.com/ds/BC/BC817.pdf" H 9650 1900 50  0001 L CNN
	1    9650 1900
	1    0    0    -1  
$EndComp
$Comp
L power:GND #PWR0139
U 1 1
P 9750 2100
F 0 "#PWR0139" H 9750 1850 50  0001 C CNN
F 1 "GND" H 9755 1927 50  0000 C CNN
F 2 "" H 9750 2100 50  0001 C CNN
F 3 "" H 9750 2100 50  0001 C CNN
	1    9750 2100
	1    0    0    -1  
$EndComp
Wire Wire Line
	9750 1550 9750 1700
Wire Wire Line
	3250 4400 2400 4400
Text Label 2400 4400 0    50   ~ 0
nBRAKE
Text Notes 10400 1350 0    50   ~ 0
200mA expected
$Comp
L Device:D_Schottky D6
U 1 1
P 10400 1650
F 0 "D6" V 10354 1729 50  0000 L CNN
F 1 "SS16HE" V 10445 1729 50  0000 L CNN
F 2 "agg:SOD-323" H 10400 1650 50  0001 C CNN
F 3 "~" H 10400 1650 50  0001 C CNN
	1    10400 1650
	0    1    1    0   
$EndComp
Wire Wire Line
	10400 1500 10400 1450
Connection ~ 10400 1450
Wire Wire Line
	10400 1450 10350 1450
Wire Wire Line
	10400 1800 10400 2100
Wire Wire Line
	10400 2100 9750 2100
Connection ~ 9750 2100
$Comp
L Device:R R21
U 1 1
P 9300 1900
F 0 "R21" V 9093 1900 50  0000 C CNN
F 1 "1K" V 9184 1900 50  0000 C CNN
F 2 "Resistor_SMD:R_0603_1608Metric_Pad1.05x0.95mm_HandSolder" V 9230 1900 50  0001 C CNN
F 3 "~" H 9300 1900 50  0001 C CNN
	1    9300 1900
	0    1    1    0   
$EndComp
Text Label 8000 1550 0    50   ~ 0
ESTOP_3V3
Wire Wire Line
	8450 1550 8000 1550
Text Label 8000 1650 0    50   ~ 0
nBRAKE
Wire Wire Line
	8450 1650 8000 1650
$Comp
L Device:R R20
U 1 1
P 3650 1850
F 0 "R20" H 3720 1896 50  0000 L CNN
F 1 "680R" H 3720 1805 50  0000 L CNN
F 2 "Resistor_SMD:R_0603_1608Metric_Pad1.05x0.95mm_HandSolder" V 3580 1850 50  0001 C CNN
F 3 "~" H 3650 1850 50  0001 C CNN
	1    3650 1850
	1    0    0    -1  
$EndComp
Connection ~ 3650 1700
Wire Wire Line
	3650 1700 4000 1700
$Comp
L power:GND #PWR0140
U 1 1
P 3650 2000
F 0 "#PWR0140" H 3650 1750 50  0001 C CNN
F 1 "GND" H 3655 1827 50  0000 C CNN
F 2 "" H 3650 2000 50  0001 C CNN
F 3 "" H 3650 2000 50  0001 C CNN
	1    3650 2000
	1    0    0    -1  
$EndComp
$Comp
L 74xGxx:74AHC1G08 U10
U 1 1
P 8750 1600
F 0 "U10" H 8725 1867 50  0000 C CNN
F 1 "74AHC1G08" H 8725 1776 50  0000 C CNN
F 2 "agg:SOT-23-5" H 8750 1600 50  0001 C CNN
F 3 "http://www.ti.com/lit/sg/scyt129e/scyt129e.pdf" H 8750 1600 50  0001 C CNN
	1    8750 1600
	1    0    0    -1  
$EndComp
$Comp
L Device:C C24
U 1 1
P 8400 1100
F 0 "C24" H 8515 1146 50  0000 L CNN
F 1 "100n/3V3" H 8515 1055 50  0000 L CNN
F 2 "Capacitor_SMD:C_0603_1608Metric_Pad1.05x0.95mm_HandSolder" H 8438 950 50  0001 C CNN
F 3 "~" H 8400 1100 50  0001 C CNN
	1    8400 1100
	-1   0    0    1   
$EndComp
$Comp
L agg-kicad:3v3 #PWR0141
U 1 1
P 8750 900
F 0 "#PWR0141" H 8750 1010 50  0001 L CNN
F 1 "3v3" H 8750 1023 50  0000 C CNN
F 2 "" H 8750 900 50  0001 C CNN
F 3 "" H 8750 900 50  0001 C CNN
	1    8750 900 
	1    0    0    -1  
$EndComp
$Comp
L power:GND #PWR0142
U 1 1
P 8750 1750
F 0 "#PWR0142" H 8750 1500 50  0001 C CNN
F 1 "GND" H 8755 1577 50  0000 C CNN
F 2 "" H 8750 1750 50  0001 C CNN
F 3 "" H 8750 1750 50  0001 C CNN
	1    8750 1750
	1    0    0    -1  
$EndComp
$Comp
L power:GND #PWR0143
U 1 1
P 8400 1250
F 0 "#PWR0143" H 8400 1000 50  0001 C CNN
F 1 "GND" H 8405 1077 50  0000 C CNN
F 2 "" H 8400 1250 50  0001 C CNN
F 3 "" H 8400 1250 50  0001 C CNN
	1    8400 1250
	1    0    0    -1  
$EndComp
Wire Wire Line
	8400 950  8750 950 
Wire Wire Line
	8750 950  8750 900 
Wire Wire Line
	8750 950  8750 1500
Connection ~ 8750 950 
Wire Wire Line
	8750 1700 8750 1750
Wire Wire Line
	1350 4200 1650 4200
Wire Wire Line
	1150 4700 1650 4700
Wire Wire Line
	1150 4600 1350 4600
Wire Wire Line
	1150 4800 1950 4800
Wire Wire Line
	1350 4550 1350 4600
Connection ~ 1350 4600
Wire Wire Line
	1350 4600 3250 4600
Wire Wire Line
	1650 4550 1650 4700
Connection ~ 1650 4700
Wire Wire Line
	1650 4700 3250 4700
Wire Wire Line
	1950 4550 1950 4800
Connection ~ 1950 4800
Wire Wire Line
	1950 4800 3250 4800
Wire Notes Line
	2000 650  4200 650 
Wire Notes Line
	4200 650  4200 2250
Wire Notes Line
	4200 2250 2000 2250
Wire Notes Line
	2000 2250 2000 650 
Text Notes 2400 850  0    100  ~ 20
E-STOP Interface
Text Notes 9450 900  0    100  ~ 20
Brake Clutch Driver
Wire Notes Line
	11150 650  11150 2350
Wire Notes Line
	7800 2350 7800 650 
Wire Wire Line
	8150 3700 8500 3700
Wire Wire Line
	7050 3250 7200 3250
$Comp
L 74xx:74HC00 U2
U 3 1
P 7850 4450
F 0 "U2" H 7850 4775 50  0000 C CNN
F 1 "74HC00" H 7850 4684 50  0000 C CNN
F 2 "agg:SOIC-14" H 7850 4450 50  0001 C CNN
F 3 "http://www.ti.com/lit/gpn/sn74hc00" H 7850 4450 50  0001 C CNN
	3    7850 4450
	1    0    0    -1  
$EndComp
Wire Wire Line
	7250 4600 7250 4550
Connection ~ 7250 4550
Wire Wire Line
	7250 4550 7550 4550
Connection ~ 6350 4650
Wire Wire Line
	6350 4650 6350 5250
Wire Wire Line
	5450 3350 5450 5250
Wire Wire Line
	5450 3350 6350 3350
Wire Wire Line
	5450 5900 5900 5900
Wire Wire Line
	8400 2600 8400 2650
Wire Wire Line
	8400 4000 8500 4000
Connection ~ 5900 5900
Wire Wire Line
	5900 5900 6350 5900
$Comp
L power:GND #PWR0144
U 1 1
P 3400 6100
F 0 "#PWR0144" H 3400 5850 50  0001 C CNN
F 1 "GND" H 3405 5927 50  0000 C CNN
F 2 "" H 3400 6100 50  0001 C CNN
F 3 "" H 3400 6100 50  0001 C CNN
	1    3400 6100
	1    0    0    -1  
$EndComp
Text Notes 5450 900  0    100  ~ 20
Limit Interfaces
Wire Notes Line
	4400 650  6800 650 
Wire Notes Line
	6800 650  6800 2750
Wire Notes Line
	6800 2750 4400 2750
Wire Notes Line
	4400 2750 4400 650 
Wire Wire Line
	7950 3250 8250 3250
Connection ~ 8250 3250
$Comp
L power:+3.3VP #PWR0121
U 1 1
P 1500 1700
F 0 "#PWR0121" H 1650 1650 50  0001 C CNN
F 1 "+3.3VP" H 1520 1843 50  0000 C CNN
F 2 "" H 1500 1700 50  0001 C CNN
F 3 "" H 1500 1700 50  0001 C CNN
	1    1500 1700
	1    0    0    -1  
$EndComp
Text HLabel 1350 1750 0    50   Input ~ 0
3V3_SWITCHES
Wire Wire Line
	1350 1750 1500 1750
Wire Wire Line
	1500 1750 1500 1700
$Comp
L power:+3.3VP #PWR0145
U 1 1
P 2900 1150
F 0 "#PWR0145" H 3050 1100 50  0001 C CNN
F 1 "+3.3VP" H 2920 1293 50  0000 C CNN
F 2 "" H 2900 1150 50  0001 C CNN
F 3 "" H 2900 1150 50  0001 C CNN
	1    2900 1150
	1    0    0    -1  
$EndComp
$Comp
L power:+3.3VP #PWR0146
U 1 1
P 5250 900
F 0 "#PWR0146" H 5400 850 50  0001 C CNN
F 1 "+3.3VP" H 5270 1043 50  0000 C CNN
F 2 "" H 5250 900 50  0001 C CNN
F 3 "" H 5250 900 50  0001 C CNN
	1    5250 900 
	1    0    0    -1  
$EndComp
$Comp
L power:+3.3VP #PWR0147
U 1 1
P 5250 1900
F 0 "#PWR0147" H 5400 1850 50  0001 C CNN
F 1 "+3.3VP" H 5270 2043 50  0000 C CNN
F 2 "" H 5250 1900 50  0001 C CNN
F 3 "" H 5250 1900 50  0001 C CNN
	1    5250 1900
	1    0    0    -1  
$EndComp
Wire Wire Line
	2100 3550 2100 3300
Connection ~ 2100 3550
Connection ~ 2100 3300
Wire Wire Line
	2100 3300 1950 3300
Wire Wire Line
	8900 3500 9450 3500
Wire Wire Line
	9900 2850 10200 2850
Wire Wire Line
	9450 3500 9450 2850
Wire Wire Line
	9450 2850 9900 2850
Connection ~ 9900 2850
Wire Wire Line
	10200 2700 10200 2850
Wire Wire Line
	10100 2700 10200 2700
Connection ~ 10200 2850
Wire Wire Line
	10200 2850 10500 2850
$Comp
L Device:R R18
U 1 1
P 8750 2050
F 0 "R18" H 8820 2096 50  0000 L CNN
F 1 "18R" H 8820 2005 50  0000 L CNN
F 2 "Resistor_SMD:R_0805_2012Metric_Pad1.15x1.40mm_HandSolder" V 8680 2050 50  0001 C CNN
F 3 "~" H 8750 2050 50  0001 C CNN
	1    8750 2050
	0    1    1    0   
$EndComp
$Comp
L Device:LED D7
U 1 1
P 8400 2050
F 0 "D7" V 8439 1933 50  0000 R CNN
F 1 "LED" V 8348 1933 50  0000 R CNN
F 2 "LED_SMD:LED_1210_3225Metric_Pad1.42x2.65mm_HandSolder" H 8400 2050 50  0001 C CNN
F 3 "~" H 8400 2050 50  0001 C CNN
	1    8400 2050
	1    0    0    -1  
$EndComp
Text Notes 7950 1950 0    50   ~ 0
CLUTCH (BLUE)
$Comp
L power:GND #PWR0106
U 1 1
P 8050 2100
F 0 "#PWR0106" H 8050 1850 50  0001 C CNN
F 1 "GND" H 8055 1927 50  0000 C CNN
F 2 "" H 8050 2100 50  0001 C CNN
F 3 "" H 8050 2100 50  0001 C CNN
	1    8050 2100
	1    0    0    -1  
$EndComp
Wire Wire Line
	8900 2050 9000 2050
Wire Wire Line
	9000 2050 9000 1900
Wire Wire Line
	8600 2050 8550 2050
Wire Wire Line
	8250 2050 8050 2050
Wire Wire Line
	8050 2050 8050 2100
Wire Notes Line
	7800 650  11150 650 
Wire Notes Line
	7800 2350 11150 2350
Wire Wire Line
	9150 1900 9000 1900
Connection ~ 9000 1900
Wire Wire Line
	9000 1900 9000 1600
Text Notes 1250 3900 0    50   ~ 0
Xtal Load: 18pF\nBoard + Pin: 10pF
$EndSCHEMATC
